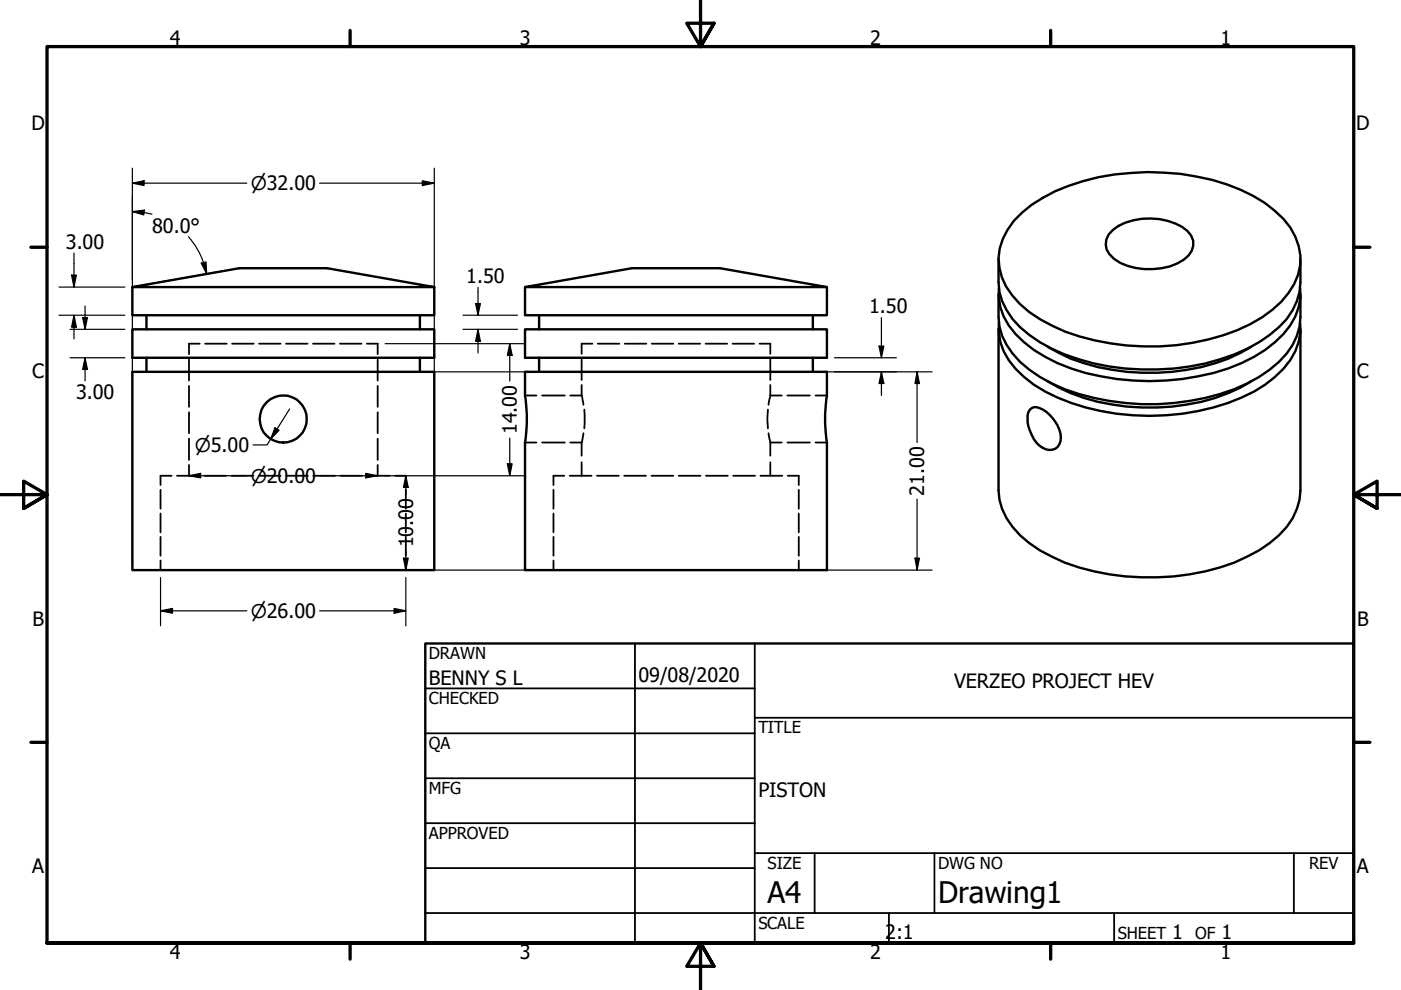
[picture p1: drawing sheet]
<svg xmlns="http://www.w3.org/2000/svg" width="297mm" height="210mm" viewBox="0 0 297 210" stroke-linecap="round" stroke-linejoin="round" font-family="sans-serif">
<!-- layer: Hidden (ANSI) -->
<g fill="none" stroke="#000" stroke-width=".38">
<path d="M40.1 76.2v4.5M42.4 72.9h-2.3v2.2M43.5 72.9h4.6M49.2 72.9h4.6M54.9 72.9h4.6M60.6 72.9h4.6M66.4 72.9h4.5M72.1 72.9h4.5M77.8 72.9h2.3v2.2M80.1 76.2v4.5M123.3 76.2v4.4M125.6 72.9h-2.3v2.1"/>
<path d="M126.7 72.9h4.6M132.5 72.9h4.5M138.2 72.9h4.5M143.9 72.9h4.6M149.6 72.9h4.6M155.3 72.9h4.6M161 72.9h2.3v2.1M163.3 76.2v4.4M40.1 81.8v4.5M40.1 87.4v4.5M40.1 93v4.5M40.1 98.6v2.3"/>
<path d="M80.1 81.8v4.5M80.1 87.4v4.5M80.1 93v4.5M80.1 98.6v2.3M111.3 83.9h2.4M111.3 93.8h2.4M114.9 83.9h4.9M114.9 93.8h4.9M120.9 83.9h2.4M120.9 93.8h2.4M123.3 83.9l.4 1.9M123.3 81.6v2.3"/>
<path d="M123.3 93.8v2.8M123.3 98v2.9M123.7 91.9l-.4 1.9M123.9 86.8v4M162.8 86.8l-.1 2.1 .1 1.9M162.9 91.9l.4 1.9M163.3 83.9l-.4 1.9M163.3 83.9h2.4M163.3 93.8h2.4M163.3 81.6v2.3M163.3 93.8v2.8M163.3 98v2.9"/>
<path d="M166.9 83.9h4.8M166.9 93.8h4.8M172.9 83.9h2.4M172.9 93.8h2.4M34 103.9v4M34 108.9v4M34 113.8v4M34 118.8v2.1M36.4 100.9h-2.4v1.9M37.5 100.9h4.7M43.3 100.9h4.6M49.1 100.9h4.6"/>
<path d="M54.9 100.9h4.6M60.6 100.9h4.7M66.4 100.9h4.7M72.2 100.9h4.6M78 100.9h4.6M83.8 100.9h2.2v1.9M86 103.9v4M86 108.9v4M86 113.8v4M86 118.8v2.1M117.3 103.9v4M117.3 108.9v4"/>
<path d="M117.3 113.8v4M117.3 118.8v2.1M119.6 100.9h-2.3v1.9M120.8 100.9h4.6M126.6 100.9h4.6M132.3 100.9h4.7M138.1 100.9h4.6M143.9 100.9h4.6M149.7 100.9h4.6M155.4 100.9h4.7M161.2 100.9h4.7M167 100.9h2.4v1.9"/>
<path d="M169.4 103.9v4M169.4 108.9v4M169.4 113.8v4M169.4 118.8v2.1"/>
</g>
<!-- layer: Visible (ANSI) -->
<g fill="none" stroke="#000" stroke-width=".51">
<path d="M211.7 55v4.9a14.6 14.6 0 0 0 6.5 11.1 39.7 39.7 0 0 0 20.4 7.1 49.6 49.6 0 0 0 25.8-4.2 26.5 26.5 0 0 0 8.4-6.2 13 13 0 0 0 2.9-7.8v-4.9M214.9 46.8a31 31 0 0 1 14.8-8.4 52.7 52.7 0 0 1 30.4 .7 26.4 26.4 0 0 1 13.5 9.1 11.4 11.4 0 0 1-.4 13.9 26.9 26.9 0 0 1-13.9 9 52.6 52.6 0 0 1-33.4-.8 27.5 27.5 0 0 1-11.3-7.7 11.6 11.6 0 0 1-1-13.9zM236 48.7a13.7 13.7 0 0 1 14.6-.6 4 4 0 0 1 2.1 5.1 8.1 8.1 0 0 1-6.4 3.7 13.6 13.6 0 0 1-10.1-2 3.7 3.7 0 0 1-.2-6.2zM28.1 78.8h64v42.1h-64zM28.1 60.9l22.6-4h18.6l22.8 4zM28.1 60.9v5.9h64v-5.9M28.1 69.8h64v6.1h-64zM31.1 66.8v3M31.1 75.9v2.9M89 66.8v3M89 75.9v2.9M111.3 78.8h64v5.1a32.8 32.8 0 0 0 0 9.9v27.1h-64v-27.1a32.8 32.8 0 0 0 0-9.9z"/>
<path d="M111.3 60.9l22.7-4h18.7l22.6 4zM111.3 60.9v5.9h64v-5.9M111.3 69.8h64v6.1h-64zM114.3 66.8v3M114.3 75.9v2.9M172.3 66.8v3M172.3 75.9v2.9M211.7 69.7v34.3a14.6 14.6 0 0 0 6.5 11.2 42 42 0 0 0 23.8 7.2 46.4 46.4 0 0 0 25-5.7 20.4 20.4 0 0 0 7.1-6.8l.9-2 .5-1.9 .2-2v-34.3M211.7 62.3v4.9a14.6 14.6 0 0 0 6.5 11.2 37.3 37.3 0 0 0 16.9 6.6 51.1 51.1 0 0 0 29.3-3.7 23.5 23.5 0 0 0 9.7-8.2l.9-1.9 .5-1.9 .2-2.1v-4.9M211.8 68.4a13.2 13.2 0 0 0 5.3 11.5 35.9 35.9 0 0 0 16.3 7.3 50.1 50.1 0 0 0 32.5-4.2 21.4 21.4 0 0 0 8.7-8.5l.7-2 .4-2v-2.1M211.8 61.1a13.1 13.1 0 0 0 5.3 11.5 34.2 34.2 0 0 0 16.3 7.2 52.2 52.2 0 0 0 29.8-2.8 22.5 22.5 0 0 0 11.4-9.9l.7-2 .4-2v-2M222.2 73.6a41.9 41.9 0 0 0 23.2 5.4 40.4 40.4 0 0 0 19.8-5.4"/>
<path d="M218.4 86.8a1.58 1.58 0 0 1 2-.3 7.9 7.9 0 0 1 4.5 6.3 2.38 2.38 0 0 1-1.2 2.3 2.38 2.38 0 0 1-2.6-.1 7.6 7.6 0 0 1-3-7.7zM222.2 80.9a41.2 41.2 0 0 0 23.2 5.5 39.6 39.6 0 0 0 19.8-5.5"/>
<circle cx="60" cy="88.8" r="5"/>
</g>
<!-- layer: Title (ANSI) -->
<g fill="none" stroke="#000" stroke-width=".38">
<path d="M134.6 136.4v63.5M160 136.4v63.5M90.2 146h69.8M90.2 155.5h69.8M160 152.2h127M90.2 165h69.8M90.2 174.5h69.8M90.2 193.6h196.8M90.2 184.1h69.8M160 180.9h127M172.7 180.9v12.7M188.5 193.6v6.3"/>
<path d="M198.1 180.9v12.7M236.2 193.6v6.3M274.3 180.9v12.7"/>
</g>
<path d="M90.2 136.4h196.8v63.5h-196.8z" fill="none" stroke="#000" stroke-width=".51"/>
<!-- layer: Border (ANSI) -->
<g fill="none" stroke="#000" stroke-width=".7">
<path d="M148.5 -.1v10l-2.9-5h5.8l-2.9 5 2.9-5M74.2 6.4v3.5M222.8 6.4v3.5M6.5 52.4h3.5M287 52.4h3.4M0 104.9h10l-5-2.9v5.8l5-2.9-5 2.9M297 104.9h-10l5-2.9v5.8l-5-2.9 5 2.9M6.5 157.4h3.5M287 157.4h3.4M10 199.9v-190h277v190h-277h277M74.2 199.9v3.5M222.8 199.9v3.5"/>
<path d="M151.4 204.9l-2.9-5 2.9 5h-5.8l2.9-5v10"/>
</g>
<!-- layer: Dimension (ANSI) -->
<g fill="none" stroke="#000" stroke-width=".25">
<path d="M28.1 38.8l2.4-.5v1zM28.1 38.8h24.2M28.1 35.7v83.5M67.8 38.8h24.3M89.5 38.3l2.6 .5-2.6 .5zM92.1 35.7v83.5M15.2 58.3h1l-.5 2.6zM15.7 53.6v7.3M28.1 44.9l2.5-.4-.1 1.1zM28.1 44.9l2.4 .2 1.7 .3M39.9 50.2a16 16 0 0 1 3.2 5.4M42.7 55.8l1-.3 .1 2.6z"/>
<path d="M43.2 55.7l.6 2.4M46.9 57.5l-17.2 3.1M12.5 66.8h14M12.5 60.9h14M14.9 75.9h11.6M14.9 69.8h11.6M15.7 66.8l.5 2.6h-1zM15.7 66.8v5.1M17.5 67.3h1l-.5 2.5zM18 75.9l.5 2.4h-1zM18 64.9v4.9M18 75.9v4.8"/>
<path d="M29.7 78.8h167.9M81.7 72.9h29.6M98.2 69.8h11.5M98.2 66.8h11.5M100.8 64.4h1.1l-.6 2.4zM101.3 69.8l.6 2.6h-1.1zM101.3 60.9v5.9M101.3 69.8v5M108.1 72.9l.5 2.4h-1zM108.1 72.9v7.9M176.9 75.9h13.2M186.4 73.4h1l-.5 2.5z"/>
<path d="M186.9 78.8l.5 2.5h-1zM186.9 67.3v8.6M186.9 78.8v5.1M194.4 78.8l.5 2.5h-.9zM194.4 78.8v15M58.3 90.7l.9 .5-1.8 1.9zM61.4 86.7l-4.8 7.6h-2.9M107.6 98.3h1l-.5 2.6zM108.1 92.9v8M40.1 100.9l2.4-.5v.9zM40.1 100.9h12.2M67.8 100.9h12.3"/>
<path d="M77.5 100.4l2.6 .5-2.6 .4zM81.7 100.9h29.6M85.5 118.3h1.1l-.6 2.6zM86 100.9l.6 2.4h-1.1zM86 100.9v3.9M86 116.9v4M194 118.3h.9l-.5 2.6zM194.4 105.8v15.1M29.7 120.9h167.9M34 129.5l2.6-.5v1zM34 129.5h18.3M34 122.5v10.2"/>
<path d="M67.8 129.5h18.2M83.6 129l2.4 .5-2.4 .5zM86 122.5v10.2"/>
</g>
<g fill="#000">
<path d="M28.1 38.8l2.4-.5v1z" fill-rule="evenodd"/>
<path d="M89.5 38.3l2.6 .5-2.6 .5z" fill-rule="evenodd"/>
<path d="M15.2 58.3h1l-.5 2.6z" fill-rule="evenodd"/>
<path d="M28.1 44.9l2.5-.4-.1 1.1z" fill-rule="evenodd"/>
<path d="M42.7 55.8l1-.3 .1 2.6z" fill-rule="evenodd"/>
<path d="M15.7 66.8l.5 2.6h-1z" fill-rule="evenodd"/>
<path d="M17.5 67.3h1l-.5 2.5z" fill-rule="evenodd"/>
<path d="M18 75.9l.5 2.4h-1z" fill-rule="evenodd"/>
<path d="M100.8 64.4h1.1l-.6 2.4z" fill-rule="evenodd"/>
<path d="M101.3 69.8l.6 2.6h-1.1z" fill-rule="evenodd"/>
<path d="M108.1 72.9l.5 2.4h-1z" fill-rule="evenodd"/>
<path d="M186.4 73.4h1l-.5 2.5z" fill-rule="evenodd"/>
<path d="M58.3 90.7l.9 .5-1.8 1.9z" fill-rule="evenodd"/>
<path d="M107.6 98.3h1l-.5 2.6z" fill-rule="evenodd"/>
<path d="M186.9 78.8l.5 2.5h-1z" fill-rule="evenodd"/>
<path d="M194.4 78.8l.5 2.5h-.9z" fill-rule="evenodd"/>
<path d="M40.1 100.9l2.4-.5v.9z" fill-rule="evenodd"/>
<path d="M77.5 100.4l2.6 .5-2.6 .4z" fill-rule="evenodd"/>
<path d="M85.5 118.3h1.1l-.6 2.6z" fill-rule="evenodd"/>
<path d="M86 100.9l.6 2.4h-1.1z" fill-rule="evenodd"/>
<path d="M194 118.3h.9l-.5 2.6z" fill-rule="evenodd"/>
<path d="M34 129.5l2.6-.5v1z" fill-rule="evenodd"/>
<path d="M83.6 129l2.4 .5-2.4 .5z" fill-rule="evenodd"/>
</g>
<g font-size="6.3">
<text x="162.8" y="191.4">A4</text>
<text x="198.9" y="191.5">Drawing1</text>
</g>
<g font-size="4.2">
<text x="36" y="9.5">4</text>
<text x="110.2" y="9.5">3</text>
<text x="184.5" y="9.5">2</text>
<text x="258.8" y="9.5">1</text>
<text x="6.7" y="27.7">D</text>
<text x="287.5" y="27.7">D</text>
<text x="14" y="52.7">3.00</text>
<text x="32.3" y="49.3">80.0°</text>
<text x="98.9" y="60.1">1.50</text>
<text x="184.3" y="66.5">1.50</text>
<text x="6.8" y="80.2">C</text>
<text x="287.7" y="80.2">C</text>
<text x="16.1" y="84.7">3.00</text>
<text x="109.6" y="92" transform="rotate(-90 109.6 92)">14.00</text>
<text x="196" y="105.1" transform="rotate(-90 196 105.1)">21.00</text>
<text x="87.6" y="116" transform="rotate(-90 87.6 116)">10.00</text>
<text x="6.9" y="132.7">B</text>
<text x="287.7" y="132.7">B</text>
<text x="90.9" y="145.1">BENNY S L</text>
<text x="135.4" y="144.5">09/08/2020</text>
<text x="202.3" y="145.8">VERZEO PROJECT HEV</text>
<text x="160.8" y="169.1">PISTON</text>
<text x="6.8" y="185.2">A</text>
<text x="287.7" y="185.2">A</text>
<text x="36" y="203.4">4</text>
<text x="110.2" y="203.4">3</text>
<text x="184.5" y="203.4">2</text>
<text x="187.7" y="199.2">2:1</text>
<text x="248.5" y="199.1">1</text>
<text x="258.8" y="203.4">1</text>
<text x="259" y="199.1">1</text>
</g>
<g font-size="4">
<text x="53.1" y="40.3">⌀32.00</text>
<text x="41.3" y="95.8">⌀5.00</text>
<text x="53.1" y="102.3">⌀20.00</text>
<text x="53.1" y="131">⌀26.00</text>
</g>
<g font-size="3.5">
<text x="90.9" y="139.7">DRAWN</text>
<text x="90.9" y="149.3">CHECKED</text>
<text x="160.8" y="155.5">TITLE</text>
<text x="90.9" y="158.8">QA</text>
<text x="90.9" y="168.3">MFG</text>
<text x="90.9" y="177.8">APPROVED</text>
<text x="162.8" y="184.2">SIZE</text>
<text x="198.9" y="184.2">DWG NO</text>
<text x="277.6" y="184.2">REV</text>
<text x="160.8" y="196.9">SCALE</text>
<text x="237" y="199.1">SHEET</text>
<text x="253.4" y="199.1">OF</text>
</g>
</svg>
